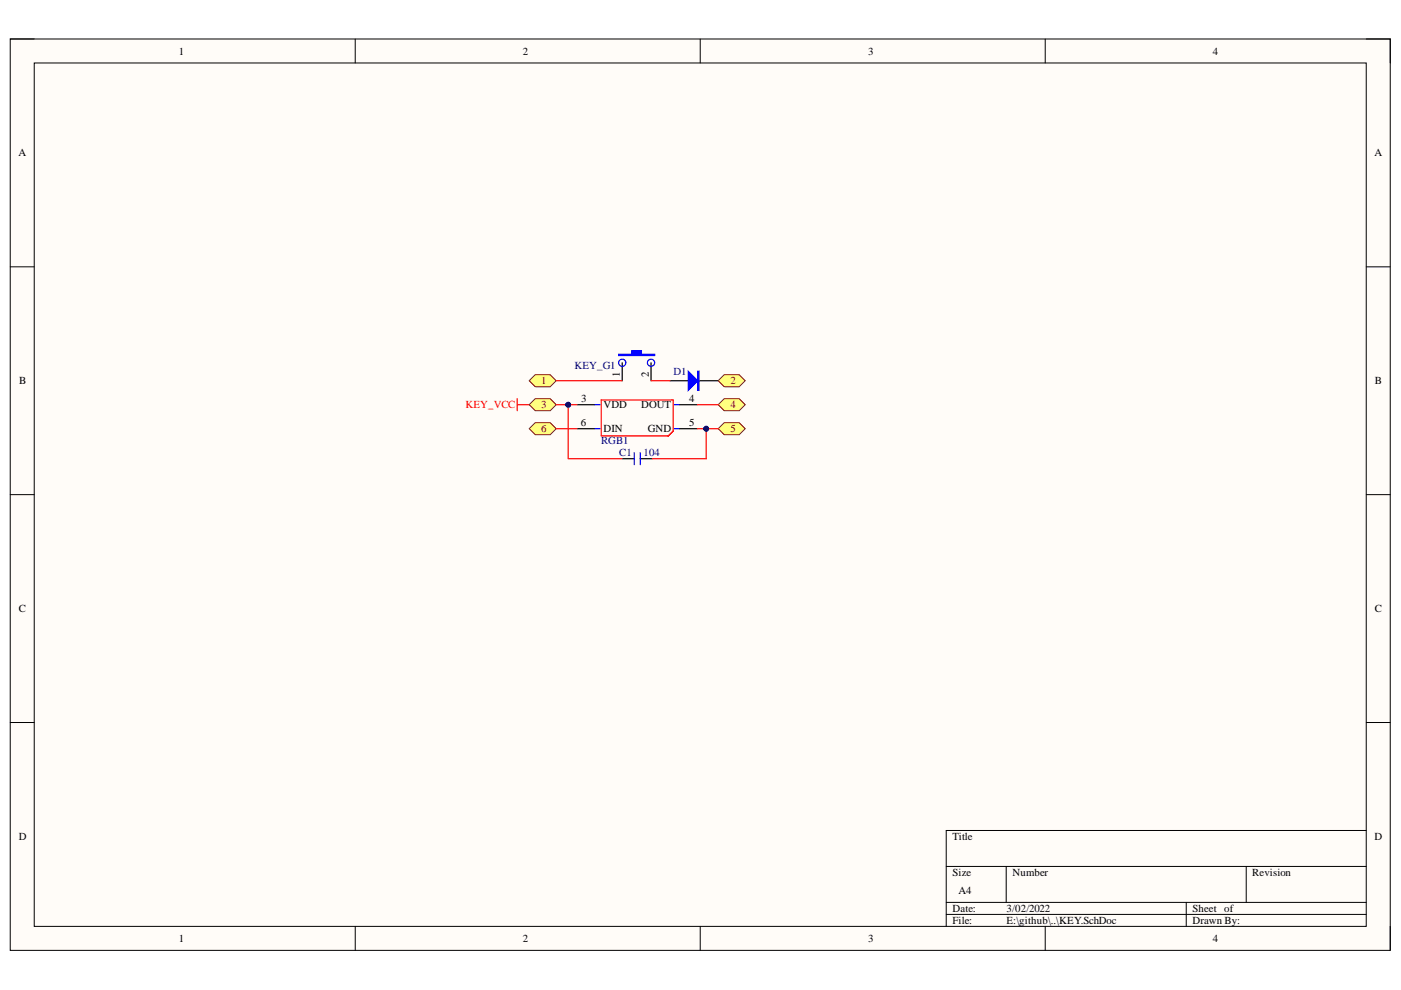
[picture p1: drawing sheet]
<svg xmlns="http://www.w3.org/2000/svg" width="297mm" height="210mm" viewBox="0 0 297 210" stroke-linecap="round" stroke-linejoin="round" font-family="sans-serif">
<path d="M2.2 8.3h292.6v193.2h-292.6z" fill-rule="evenodd" fill="#fffcf8"/>
<path d="M2.2 8.3h292.6v193.2h-292.6z" fill="none" stroke="#000" stroke-width=".21"/>
<path d="M7.3 13.4h282.4v183h-282.4z" fill-rule="evenodd" fill="#fffcf8"/>
<g fill="none" stroke="#000" stroke-width=".21">
<path d="M2.2 8.3h5.1M7.3 13.4h282.4v183h-282.4zM75.3 8.3v5M148.5 8.3v5M221.6 8.3v5.1M289.7 8.3h5.1v5.1M2.2 56.6h5.1M289.7 56.6h5.1M2.2 104.9h5.1M289.7 104.9h5.1M2.2 153.2h5.1M289.7 153.2h5.1"/>
<path d="M289.7 176.1h-89.1v20.3M75.3 196.4v5.1M148.5 196.4v5.1M200.6 183.7h89.1M200.6 191.3h89.1M200.6 193.9h89.1M213.3 183.7v7.6M221.6 196.4v5.1M251.5 191.3v5.1M264.2 183.7v7.6M294.8 196.4v5.1"/>
</g>
<path d="M131.9 76.9v3.8M138 76.9v3.8" fill="none" stroke="#000" stroke-width=".25"/>
<path d="M131.2 75.1h2.8v-.7h2v.7h2.8v.3h-7.6z" fill-rule="evenodd" fill="#00f"/>
<g fill="none" stroke="#00f" stroke-width=".25">
<path d="M131.2 75.1h2.8v-.7h2v.7h2.8v.3h-7.6zM126.2 85.8h1M126.2 90.9h1M143 85.8h1M143 90.9h1"/>
<circle cx="131.9" cy="76.9" r=".76"/>
<circle cx="138" cy="76.9" r=".76"/>
</g>
<path d="M122.4 85.8h3.8M122.4 90.9h3.8M142.1 80.7h3.8M144 85.8h3.8M144 90.9h3.8M148.2 80.7h4.1" fill="none" stroke="#000" stroke-width=".25"/>
<path d="M127.5 84.8h15.2v6.6l-1 1h-14.2z" fill="none" stroke="#f00" stroke-width=".25"/>
<path d="M145.9 78.7l2.1 2-2.1 2.1z" fill="#00f"/>
<path d="M145.9 78.7l2.1 2-2.1 2.1zM148 78.7h.2v4.1h-.2zM148.1 78.7v4.1M134.5 96v2.5M135.7 96v2.5" fill="none" stroke="#00f" stroke-width=".25"/>
<path d="M131.9 97.3h2.6M135.7 97.3h2.6" fill="none" stroke="#000" stroke-width=".25"/>
<path d="M109.7 84.5v2.6M109.7 85.8h2.5" fill="none" stroke="#f00" stroke-width=".25"/>
<path d="M112.2 80.7l1.3-1.2h3.2l1.2 1.2-1.2 1.3h-3.2z" fill-rule="evenodd" fill="#ffff80"/>
<path d="M112.2 80.7l1.3-1.2h3.2l1.2 1.2-1.2 1.3h-3.2z" fill="none" stroke="#800000" stroke-width=".21"/>
<path d="M153.5 79.5h3.2l1.3 1.2-1.3 1.3h-3.2l-1.2-1.3z" fill-rule="evenodd" fill="#ffff80"/>
<path d="M153.5 79.5h3.2l1.3 1.2-1.3 1.3h-3.2l-1.2-1.3z" fill="none" stroke="#800000" stroke-width=".21"/>
<path d="M152.3 85.8l1.2-1.3h3.2l1.3 1.3-1.3 1.3h-3.2z" fill-rule="evenodd" fill="#ffff80"/>
<path d="M152.3 85.8l1.2-1.3h3.2l1.3 1.3-1.3 1.3h-3.2z" fill="none" stroke="#800000" stroke-width=".21"/>
<path d="M152.3 90.9l1.2-1.3h3.2l1.3 1.3-1.3 1.3h-3.2z" fill-rule="evenodd" fill="#ffff80"/>
<path d="M152.3 90.9l1.2-1.3h3.2l1.3 1.3-1.3 1.3h-3.2z" fill="none" stroke="#800000" stroke-width=".21"/>
<path d="M112.2 90.9l1.3-1.3h3.2l1.2 1.3-1.2 1.3h-3.2z" fill-rule="evenodd" fill="#ffff80"/>
<path d="M112.2 90.9l1.3-1.3h3.2l1.2 1.3-1.2 1.3h-3.2z" fill="none" stroke="#800000" stroke-width=".21"/>
<path d="M112.2 85.8l1.3-1.3h3.2l1.2 1.3-1.2 1.3h-3.2z" fill-rule="evenodd" fill="#ffff80"/>
<path d="M112.2 85.8l1.3-1.3h3.2l1.2 1.3-1.2 1.3h-3.2z" fill="none" stroke="#800000" stroke-width=".21"/>
<path d="M117.9 80.7h14M138 80.7h4.1M147.8 90.9h1.9v6.4h-11.4" fill="none" stroke="#f00" stroke-width=".25"/>
<circle cx="149.7" cy="90.9" r=".51" fill="#000080"/>
<circle cx="149.7" cy="90.9" r=".51" fill="none" stroke="#000080" stroke-width=".21"/>
<path d="M147.8 85.8h4.5M149.7 90.9h2.6" fill="none" stroke="#f00" stroke-width=".25"/>
<circle cx="149.7" cy="90.9" r=".51" fill="#000080"/>
<circle cx="149.7" cy="90.9" r=".51" fill="none" stroke="#000080" stroke-width=".21"/>
<path d="M117.9 85.8h4.5" fill="none" stroke="#f00" stroke-width=".25"/>
<circle cx="120.5" cy="85.8" r=".51" fill="#000080"/>
<circle cx="120.5" cy="85.8" r=".51" fill="none" stroke="#000080" stroke-width=".21"/>
<path d="M117.9 90.9h4.5M120.5 85.8v11.5h11.4" fill="none" stroke="#f00" stroke-width=".25"/>
<circle cx="120.5" cy="85.8" r=".51" fill="#000080"/>
<circle cx="120.5" cy="85.8" r=".51" fill="none" stroke="#000080" stroke-width=".21"/>
<g font-size="2.3">
<text x="37.9" y="11.6">1</text>
<text x="110.9" y="11.6">2</text>
<text x="184.1" y="11.6">3</text>
<text x="257.1" y="11.6">4</text>
<text x="3.9" y="33.1">A</text>
<text x="291.4" y="33.1">A</text>
<text x="4.1" y="81.4">B</text>
<text x="131.4" y="79.8" transform="rotate(-90 131.4 79.8)">1</text>
<text x="137.5" y="80" transform="rotate(-90 137.5 80)">2</text>
<text x="291.5" y="81.4">B</text>
<text x="123.2" y="85.3">3</text>
<text x="128" y="86.5">VDD</text>
<text x="135.9" y="86.5">DOUT</text>
<text x="146.1" y="85.3">4</text>
<text x="123.2" y="90.3">6</text>
<text x="128" y="91.6">DIN</text>
<text x="137.4" y="91.6">GND</text>
<text x="146.1" y="90.3">5</text>
<text x="4" y="129.7">C</text>
<text x="291.5" y="129.7">C</text>
<text x="4" y="178">D</text>
<text x="202" y="178">Title</text>
<text x="291.4" y="178">D</text>
<text x="202" y="185.7">Size</text>
<text x="214.6" y="185.7">Number</text>
<text x="265.5" y="185.7">Revision</text>
<text x="203.2" y="189.6">A4</text>
<text x="202" y="193.4">Date:</text>
<text x="202" y="195.9">File:</text>
<text x="213.4" y="193.4">3/02/2022</text>
<text x="213.4" y="195.9">E:\github\..\KEY.SchDoc</text>
<text x="252.8" y="193.4">Sheet of</text>
<text x="252.8" y="195.9">Drawn By:</text>
<text x="37.9" y="199.7">1</text>
<text x="110.9" y="199.7">2</text>
<text x="184.1" y="199.7">3</text>
<text x="257.1" y="199.7">4</text>
</g>
<g font-size="2.3" fill="#800000">
<text x="114.8" y="81.4">1</text>
<text x="154.9" y="81.4">2</text>
<text x="114.8" y="86.5">3</text>
<text x="154.9" y="86.5">4</text>
<text x="114.8" y="91.6">6</text>
<text x="154.9" y="91.6">5</text>
</g>
<g font-size="2.3" fill="#000080">
<text x="121.8" y="78.3">KEY_G1</text>
<text x="142.8" y="79.6">D1</text>
<text x="127.5" y="94.2">RGB1</text>
<text x="131.3" y="96.8">C1</text>
<text x="136.4" y="96.8">104</text>
</g>
<text font-size="2.3" fill="#f00" x="98.7" y="86.5">KEY_VCC</text>
</svg>
